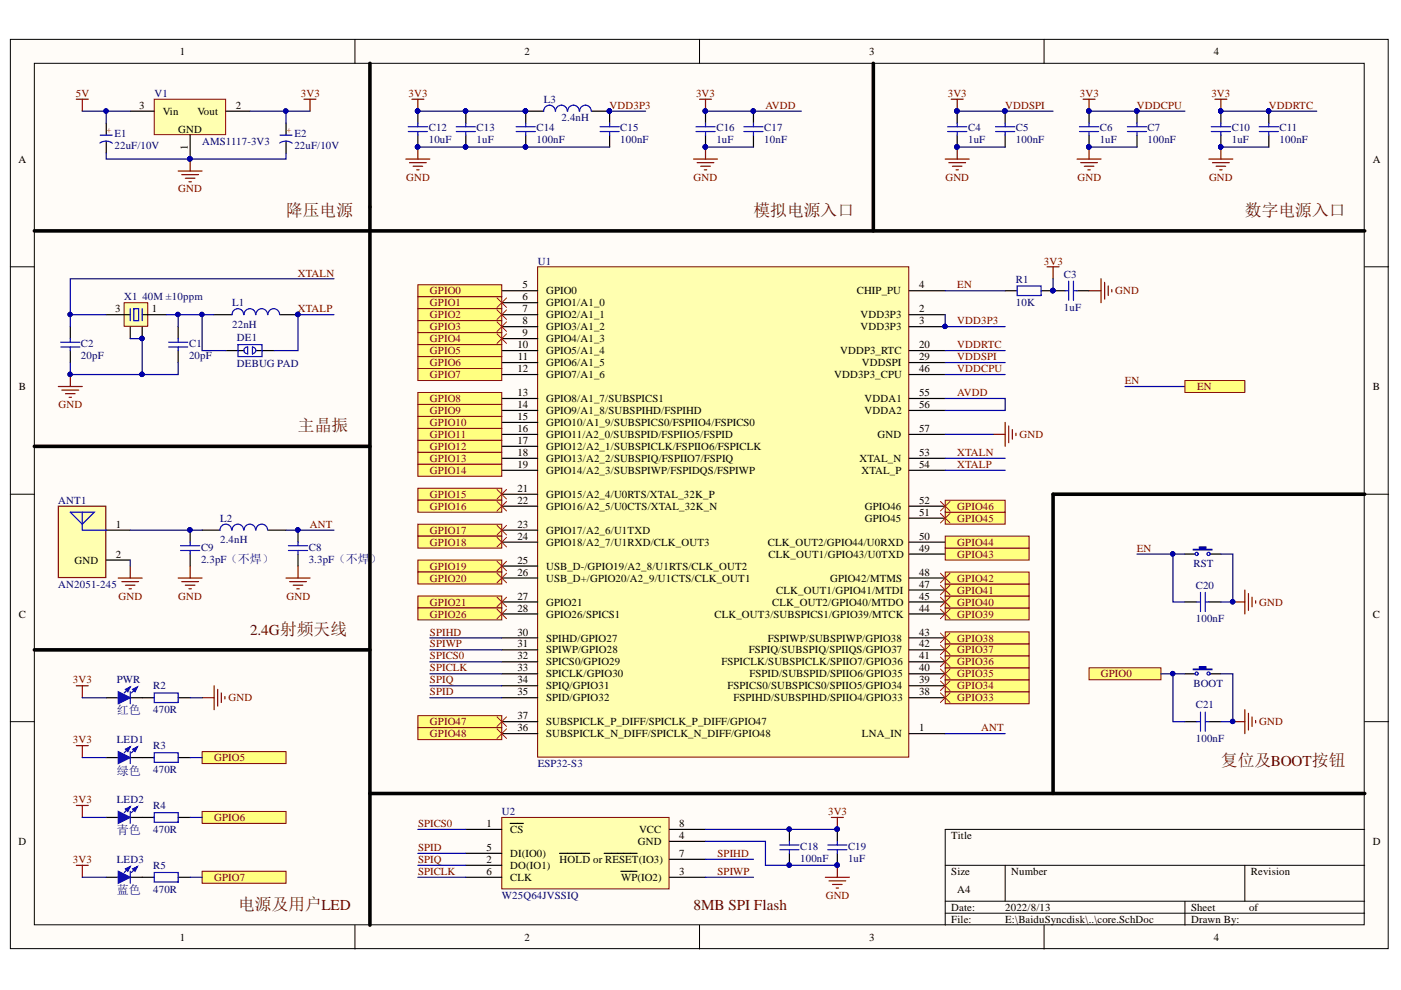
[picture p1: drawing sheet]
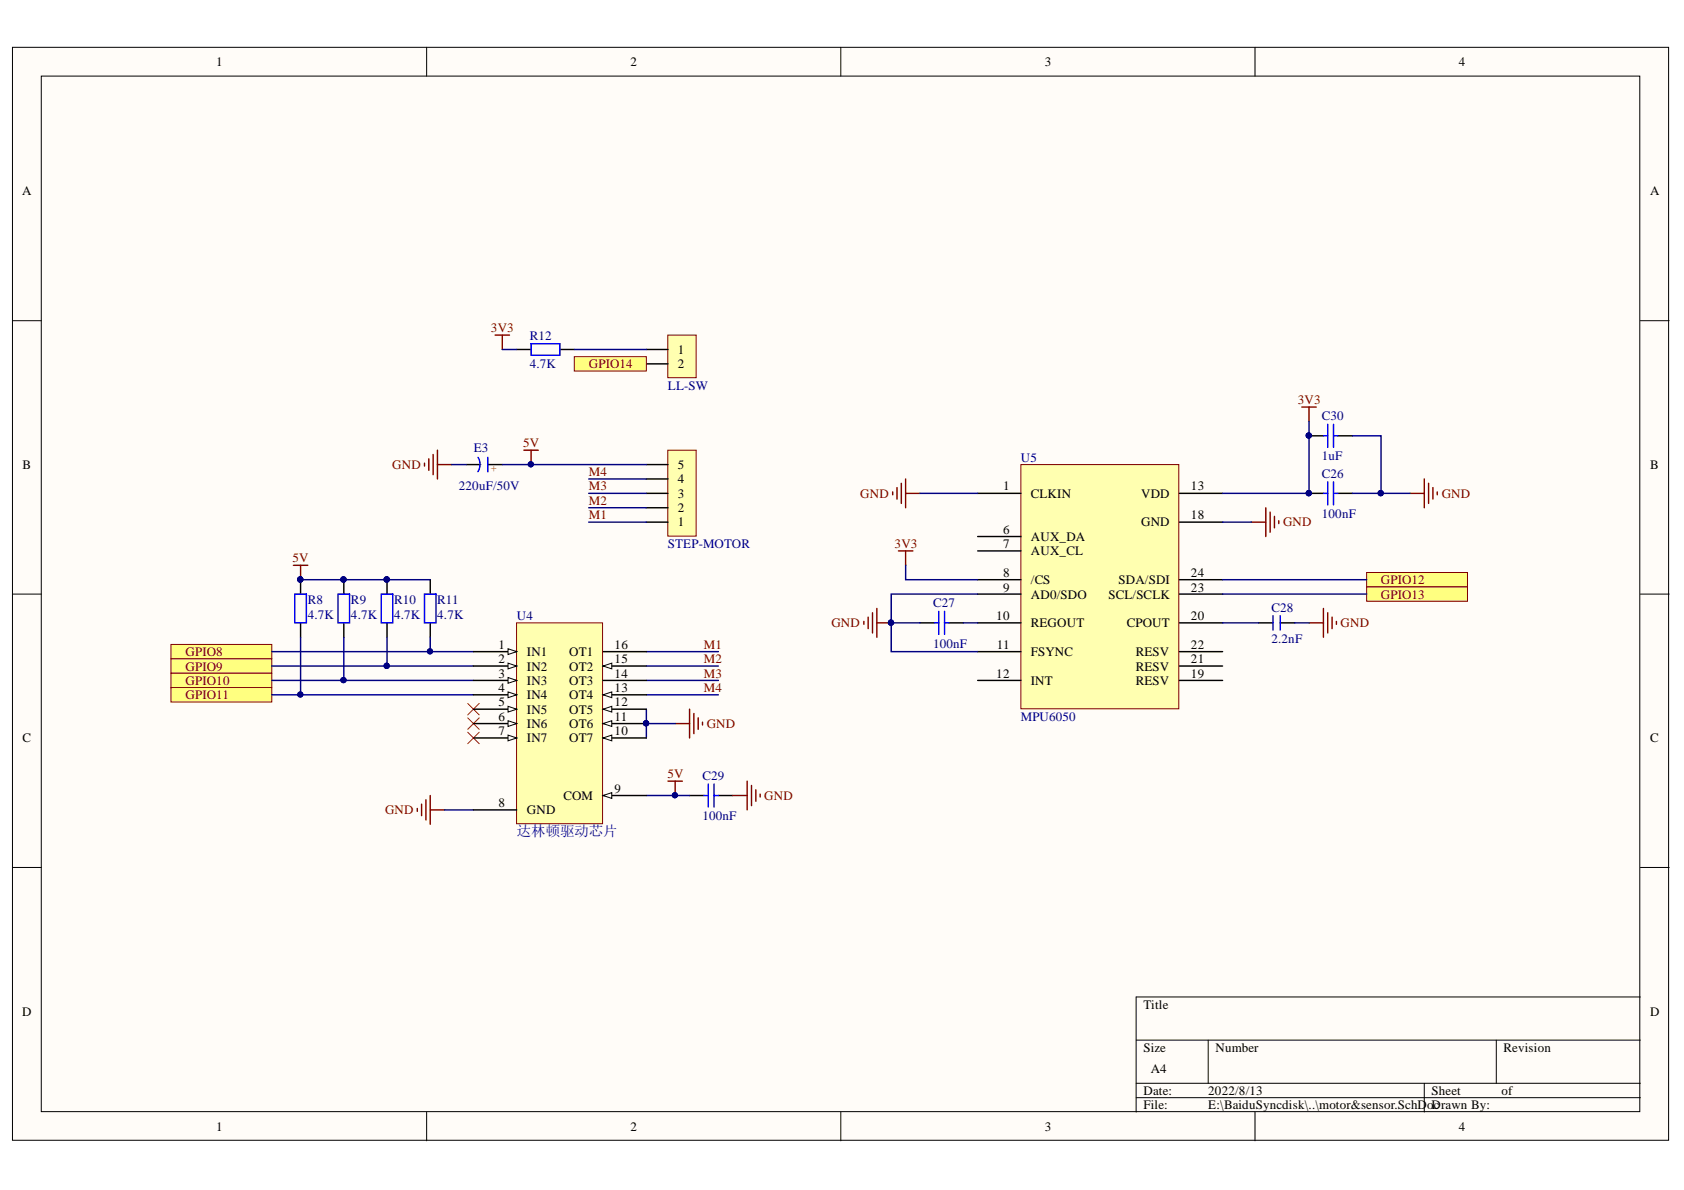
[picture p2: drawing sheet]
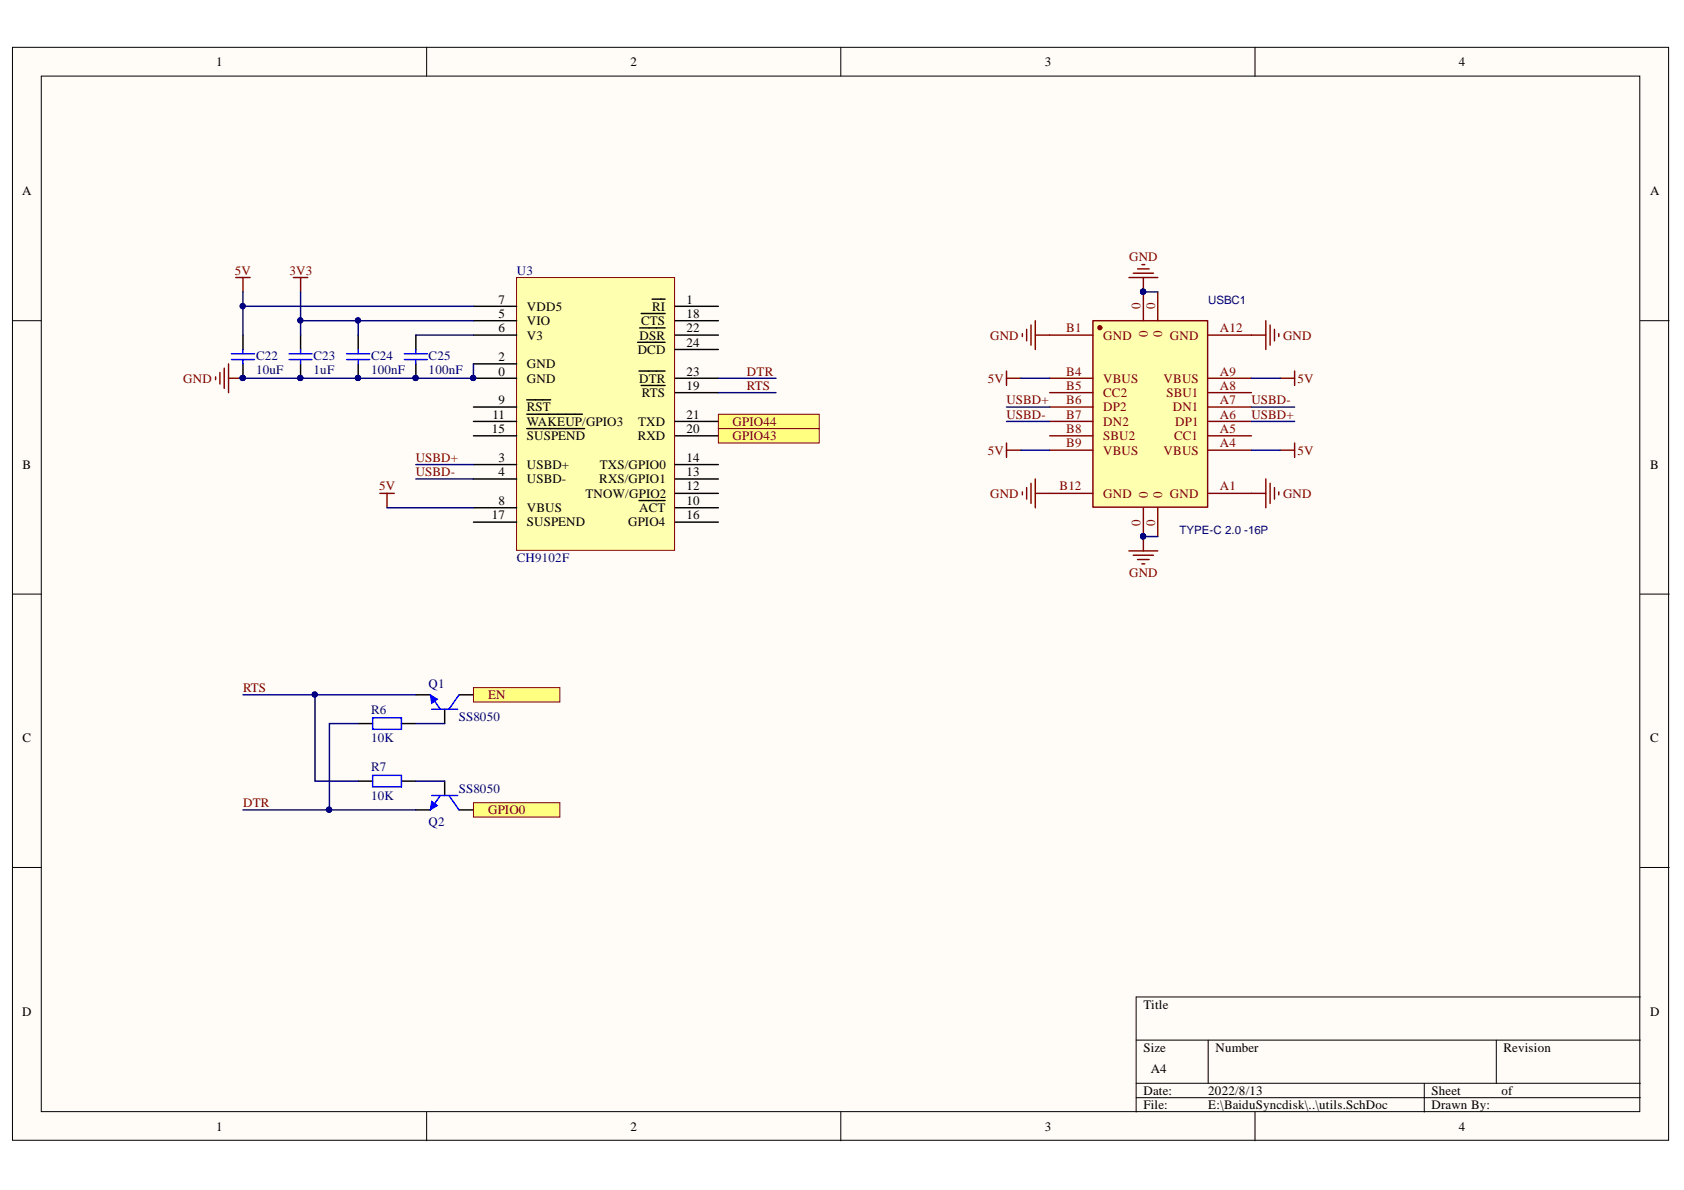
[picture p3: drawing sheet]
# Altium project ESP32-S3-StandardSystem.PrjPCB
3 sheets, 68 parts. Net scope: flat (ports and power ports of the same name join across sheets).
Board file: SmartLock_Alpha_v1.PcbDoc
Sheets:
  core.SchDoc
  utils.SchDoc
  motor&sensor.SchDoc

## Sheet core.SchDoc
size A4

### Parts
ANT1  AN2051-245  [SMD-2051]
BOOT  3x6x5  [TSW SMD-3*6*2.5]  (value not drawn)
C1  20pF  [C 0603_L]
C2  20pF  [C 0603_L]
C3  1uF  [C 0603_L]
C4  1uF  [C 0603_L]
C5  100nF  [C 0603_L]
C6  1uF  [C 0603_L]
C7  100nF  [C 0603_L]
C8  3.3pF（不焊）  [C 0402_L]
C9  2.3pF（不焊）  [C 0402_L]
C10  1uF  [C 0603_L]
C11  100nF  [C 0603_L]
C12  10uF  [C 0603_L]
C13  1uF  [C 0603_L]
C14  100nF  [C 0603_L]
C15  100nF  [C 0603_L]
C16  1uF  [C 0603_L]
C17  10nF  [C 0603_L]
C18  100nF  [C 0603_L]
C19  1uF  [C 0603_L]
C20  100nF  [C 0603_L]
C21  100nF  [C 0603_L]
DE1  DEBUG PAD  [DEBUG_A]
E1  22uF/10V  [CD A(3216)]
E2  22uF/10V  [CD A(3216)]
L1  22nH  [L 0603]
L2  2.4nH  [L 0402]
L3  2.4nH  [L 0402]
LED1  绿色  [LED 0603B]
LED2  青色  [LED 0603B]
LED3  蓝色  [LED 0603B]
PWR  红色  [LED 0603B]
R1  10K  [R 0603_L]
R2  470R  [R 0603_L]
R3  470R  [R 0603_L]
R4  470R  [R 0603_L]
R5  470R  [R 0603_L]
RST  3x6x5  [TSW SMD-3*6*2.5]  (value not drawn)
U1  ESP32-S3  [QFN56 7x7]
U2  W25Q64JVSSIQ  [SOIC-8W]
V1  AMS1117-3V3  [SOT223_L]
X1  40M ±10ppm  [OSC 2025-4P]

### Ports
EN, GPIO0, GPIO1, GPIO2, GPIO3, GPIO4, GPIO5, GPIO6, GPIO7, GPIO8, GPIO9, GPIO10, GPIO11, GPIO12, GPIO13, GPIO14, GPIO15, GPIO16, GPIO17, GPIO18, GPIO19, GPIO20, GPIO21, GPIO26, GPIO33, GPIO34, GPIO35, GPIO36, GPIO37, GPIO38, GPIO39, GPIO40, GPIO41, GPIO42, GPIO43, GPIO44, GPIO45, GPIO46, GPIO47, GPIO48

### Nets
5V: E1.1(A) V1.3(Vin)
AVDD: C3.2 C4.1 C5.1 C6.1 C7.1 C10.1 C11.1 C12.1 C13.1 C14.1 C16.1 C17.1 C18.1 C19.1 E2.1(A) L3.1 LED1.1(A) LED2.1(A) LED3.1(A) PWR.1(A) R1.2 U1.20(VDDP3_RTC) U1.29(VDDSPI) U1.46(VDD3P3_CPU) U1.55(VDDA1) U1.56(VDDA2) U2.8(VCC) V1.2(Vout)  [also labelled 3V3, VDDCPU, VDDRTC, VDDSPI]
GND: ANT1.2(GND) BOOT.2 C1.1 C2.1 C3.1 C4.2 C5.2 C6.2 C7.2 C8.1 C9.1 C10.2 C11.2 C12.2 C13.2 C14.2 C15.2 C16.2 C17.2 C18.2 C19.2 C20.1 C21.1 E1.2(K) E2.2(K) R2.2 RST.2 U1.57(GND) U2.4(GND) V1.1(GND) X1.2 X1.4
ANT: C8.2 L2.1 U1.1(LNA_IN)
EN: C20.2 R1.1 RST.1 U1.4(CHIP_PU) ; port EN
SPICLK: U1.33(SPICLK/GPIO30) U2.6(CLK)
SPICS0: U1.32(SPICS0/GPIO29) U2.1(~{CS})
SPID: U1.35(SPID/GPIO32) U2.5(DI(IO0))
SPIHD: U1.30(SPIHD/GPIO27) U2.7(~{HOLD}_or_~{RESET}(IO3))
SPIQ: U1.34(SPIQ/GPIO31) U2.2(DO(IO1))
SPIWP: U1.31(SPIWP/GPIO28) U2.3(~{WP}(IO2))
VDD3P3: C15.1 L3.2 U1.2(VDD3P3) U1.3(VDD3P3)
XTALN: C2.2 U1.53(XTAL_N) X1.3
XTALP: DE1.1 L1.1 U1.54(XTAL_P)
NetANT1_1: ANT1.1(FT) C9.2 L2.2
NetBOOT_1: BOOT.1 C21.2 U1.5(GPIO0) ; port GPIO0
NetC1_2: C1.2 DE1.2 L1.2 X1.1
NetLED1_2: LED1.2(K) R3.1
NetLED2_2: LED2.2(K) R4.1
NetLED3_2: LED3.2(K) R5.1
NetLL-SW_2: U1.19(GPIO14/A2_3/SUBSPIWP/FSPIDQS/FSPIWP) ; port GPIO14
NetPWR_2: PWR.2(K) R2.1
NetR3_2: R3.2 U1.10(GPIO5/A1_4) ; port GPIO5
NetR4_2: R4.2 U1.11(GPIO6/A1_5) ; port GPIO6
NetR5_2: R5.2 U1.12(GPIO7/A1_6) ; port GPIO7
NetR8_1: U1.16(GPIO11/A2_0/SUBSPID/FSPIIO5/FSPID) ; port GPIO11
NetR9_1: U1.15(GPIO10/A1_9/SUBSPICS0/FSPIIO4/FSPICS0) ; port GPIO10
NetR10_1: U1.14(GPIO9/A1_8/SUBSPIHD/FSPIHD) ; port GPIO9
NetR11_1: U1.13(GPIO8/A1_7/SUBSPICS1) ; port GPIO8
NetU1_6: U1.6(GPIO1/A1_0) ; port GPIO1
NetU1_7: U1.7(GPIO2/A1_1) ; port GPIO2
NetU1_8: U1.8(GPIO3/A1_2) ; port GPIO3
NetU1_9: U1.9(GPIO4/A1_3) ; port GPIO4
NetU1_17: U1.17(GPIO12/A2_1/SUBSPICLK/FSPIIO6/FSPICLK) ; port GPIO12
NetU1_18: U1.18(GPIO13/A2_2/SUBSPIQ/FSPIIO7/FSPIQ) ; port GPIO13
NetU1_21: U1.21(GPIO15/A2_4/U0RTS/XTAL_32K_P) ; port GPIO15
NetU1_22: U1.22(GPIO16/A2_5/U0CTS/XTAL_32K_N) ; port GPIO16
NetU1_23: U1.23(GPIO17/A2_6/U1TXD) ; port GPIO17
NetU1_24: U1.24(GPIO18/A2_7/U1RXD/CLK_OUT3) ; port GPIO18
NetU1_25: U1.25(USB_D-/GPIO19/A2_8/U1RTS/CLK_OUT2) ; port GPIO19
NetU1_26: U1.26(USB_D+/GPIO20/A2_9/U1CTS/CLK_OUT1) ; port GPIO20
NetU1_27: U1.27(GPIO21) ; port GPIO21
NetU1_28: U1.28(GPIO26/SPICS1) ; port GPIO26
NetU1_36: U1.36(SUBSPICLK_N_DIFF/SPICLK_N_DIFF/GPIO48) ; port GPIO48
NetU1_37: U1.37(SUBSPICLK_P_DIFF/SPICLK_P_DIFF/GPIO47) ; port GPIO47
NetU1_38: U1.38(FSPIHD/SUBSPIHD/SPIIO4/GPIO33) ; port GPIO33
NetU1_39: U1.39(FSPICS0/SUBSPICS0/SPIIO5/GPIO34) ; port GPIO34
NetU1_40: U1.40(FSPID/SUBSPID/SPIIO6/GPIO35) ; port GPIO35
NetU1_41: U1.41(FSPICLK/SUBSPICLK/SPIIO7/GPIO36) ; port GPIO36
NetU1_42: U1.42(FSPIQ/SUBSPIQ/SPIIQS/GPIO37) ; port GPIO37
NetU1_43: U1.43(FSPIWP/SUBSPIWP/GPIO38) ; port GPIO38
NetU1_44: U1.44(CLK_OUT3/SUBSPICS1/GPIO39/MTCK) ; port GPIO39
NetU1_45: U1.45(CLK_OUT2/GPIO40/MTDO) ; port GPIO40
NetU1_47: U1.47(CLK_OUT1/GPIO41/MTDI) ; port GPIO41
NetU1_48: U1.48(GPIO42/MTMS) ; port GPIO42
NetU1_49: U1.49(CLK_OUT1/GPIO43/U0TXD) ; port GPIO43
NetU1_50: U1.50(CLK_OUT2/GPIO44/U0RXD) ; port GPIO44
NetU1_51: U1.51(GPIO45) ; port GPIO45
NetU1_52: U1.52(GPIO46) ; port GPIO46

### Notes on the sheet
- 降压电源
- 模拟电源入口
- 数字电源入口
- 主晶振
- 2.4G射频天线
- (near C21) 复位及BOOT按钮
- 电源及用户LED
- 8MB SPI Flash

## Sheet utils.SchDoc
size A4

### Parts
C22  10uF  [C 0603_L]
C23  1uF  [C 0603_L]
C24  100nF  [C 0603_L]
C25  100nF  [C 0603_L]
Q1  SS8050  [SOT23-3N]
Q2  SS8050  [SOT23-3N]
R6  10K  [R 0603_L]
R7  10K  [R 0603_L]
U3  CH9102F  [QFN24]
USBC1  TYPE-C 2.0 -16P  [USB-C-SMD_TYPE-C-USB-5]

### Ports
EN, GPIO0, GPIO43, GPIO44

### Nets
3V3: C23.2 C24.2 U3.5(VIO)  [project net AVDD]
5V: C22.2 U3.7(VDD5) U3.8(VBUS) USBC1.A4(VBUS) USBC1.A9(VBUS) USBC1.B4(VBUS) USBC1.B9(VBUS)
GND: C22.1 C23.1 C24.1 C25.1 U3.0(GND) U3.2(GND) USBC1.0 USBC1.A1(GND) USBC1.A12(GND) USBC1.B1(GND) USBC1.B12(GND)
DTR: Q2.2(E) R6.1 U3.23(~{DTR})
EN: Q1.3(C) ; port EN
RTS: Q1.2(E) R7.1 U3.19(~{RTS})
USBD+: U3.3(USBD+) USBC1.A6(DP1) USBC1.B6(DP2)
USBD-: U3.4(USBD-) USBC1.A7(DN1) USBC1.B7(DN2)
NetBOOT_1: Q2.3(C) ; port GPIO0
NetC25_2: C25.2 U3.6(V3)
NetQ1_1: Q1.1(B) R6.2
NetQ2_1: Q2.1(B) R7.2
NetU1_49: U3.20(RXD) ; port GPIO43
NetU1_50: U3.21(TXD) ; port GPIO44

Not connected (* = marked no-connect by the designer): U3 1(~{RI}) 9(~{RST}) 10(~{ACT}) 11(~{WAKEUP}/GPIO3) 12(TNOW/GPIO2) 13(RXS/GPIO1) 14(TXS/GPIO0) 15(~{SUSPEND}) 16(GPIO4) 17(SUSPEND) 18(~{CTS}) 22(~{DSR}) 24(~{DCD}); USBC1 A5(CC1) A8(SBU1) B5(CC2) B8(SBU2)

## Sheet motor&sensor.SchDoc
size A4

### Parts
C26  100nF  [C 0603_L]
C27  100nF  [C 0603_L]
C28  2.2nF  [C 0603_L]
C29  100nF  [C 0603_L]
C30  1uF  [C 0603_L]
E3  220uF/50V  [CT 10*8 - C]
LL-SW  HDR-1X2  [XH2.54-WI-2P]  (value not drawn)
R8  4.7K  [R 0603_L]
R9  4.7K  [R 0603_L]
R10  4.7K  [R 0603_L]
R11  4.7K  [R 0603_L]
R12  4.7K  [R 0603_L]
STEP-MOTOR  HDR-1X5  [XH2.54-WI-5P]  (value not drawn)
U4  达林顿驱动芯片  [SOP16]
U5  MPU6050  [QFN24 4x4_N]

### Ports
GPIO8, GPIO9, GPIO10, GPIO11, GPIO12, GPIO13, GPIO14

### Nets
3V3: C26.1 C30.1 R12.2 U5.8(/CS) U5.13(VDD)  [project net AVDD]
5V: C29.1 E3.1(A) R8.2 R9.2 R10.2 R11.2 STEP-MOTOR.5 U4.9(COM)
GND: C26.2 C27.1 C28.1 C29.2 C30.2 E3.2(K) U4.8(GND) U4.10(OT7) U4.11(OT6) U4.12(OT5) U5.1(CLKIN) U5.9(AD0/SDO) U5.11(FSYNC) U5.18(GND)
M1: STEP-MOTOR.1 U4.16(OT1)
M2: STEP-MOTOR.2 U4.15(OT2)
M3: STEP-MOTOR.3 U4.14(OT3)
M4: STEP-MOTOR.4 U4.13(OT4)
NetC27_2: C27.2 U5.10(REGOUT)
NetC28_2: C28.2 U5.20(CPOUT)
NetLL-SW_1: LL-SW.1 R12.1
NetLL-SW_2: LL-SW.2 ; port GPIO14
NetR8_1: R8.1 U4.4(IN4) ; port GPIO11
NetR9_1: R9.1 U4.3(IN3) ; port GPIO10
NetR10_1: R10.1 U4.2(IN2) ; port GPIO9
NetR11_1: R11.1 U4.1(IN1) ; port GPIO8
NetU1_17: U5.24(SDA/SDI) ; port GPIO12
NetU1_18: U5.23(SCL/SCLK) ; port GPIO13

Not connected (* = marked no-connect by the designer): U4 5(IN5)* 6(IN6)* 7(IN7)*; U5 6(AUX_DA) 7(AUX_CL) 12(INT) 19(RESV) 21(RESV) 22(RESV)

## Nets that join several sheets
5V: core (E1.1 V1.3), utils (7 pins), motor&sensor (8 pins)
AVDD: core (28 pins), utils (C23.2 C24.2 U3.5), motor&sensor (5 pins)
GND: core (32 pins), utils (11 pins), motor&sensor (14 pins)
EN: core (C20.2 R1.1 RST.1 U1.4), utils (Q1.3)
NetBOOT_1: core (BOOT.1 C21.2 U1.5), utils (Q2.3)
NetLL-SW_2: core (U1.19), motor&sensor (LL-SW.2)
NetR8_1: core (U1.16), motor&sensor (R8.1 U4.4)
NetR9_1: core (U1.15), motor&sensor (R9.1 U4.3)
NetR10_1: core (U1.14), motor&sensor (R10.1 U4.2)
NetR11_1: core (U1.13), motor&sensor (R11.1 U4.1)
NetU1_17: core (U1.17), motor&sensor (U5.24)
NetU1_18: core (U1.18), motor&sensor (U5.23)
NetU1_49: core (U1.49), utils (U3.20)
NetU1_50: core (U1.50), utils (U3.21)
